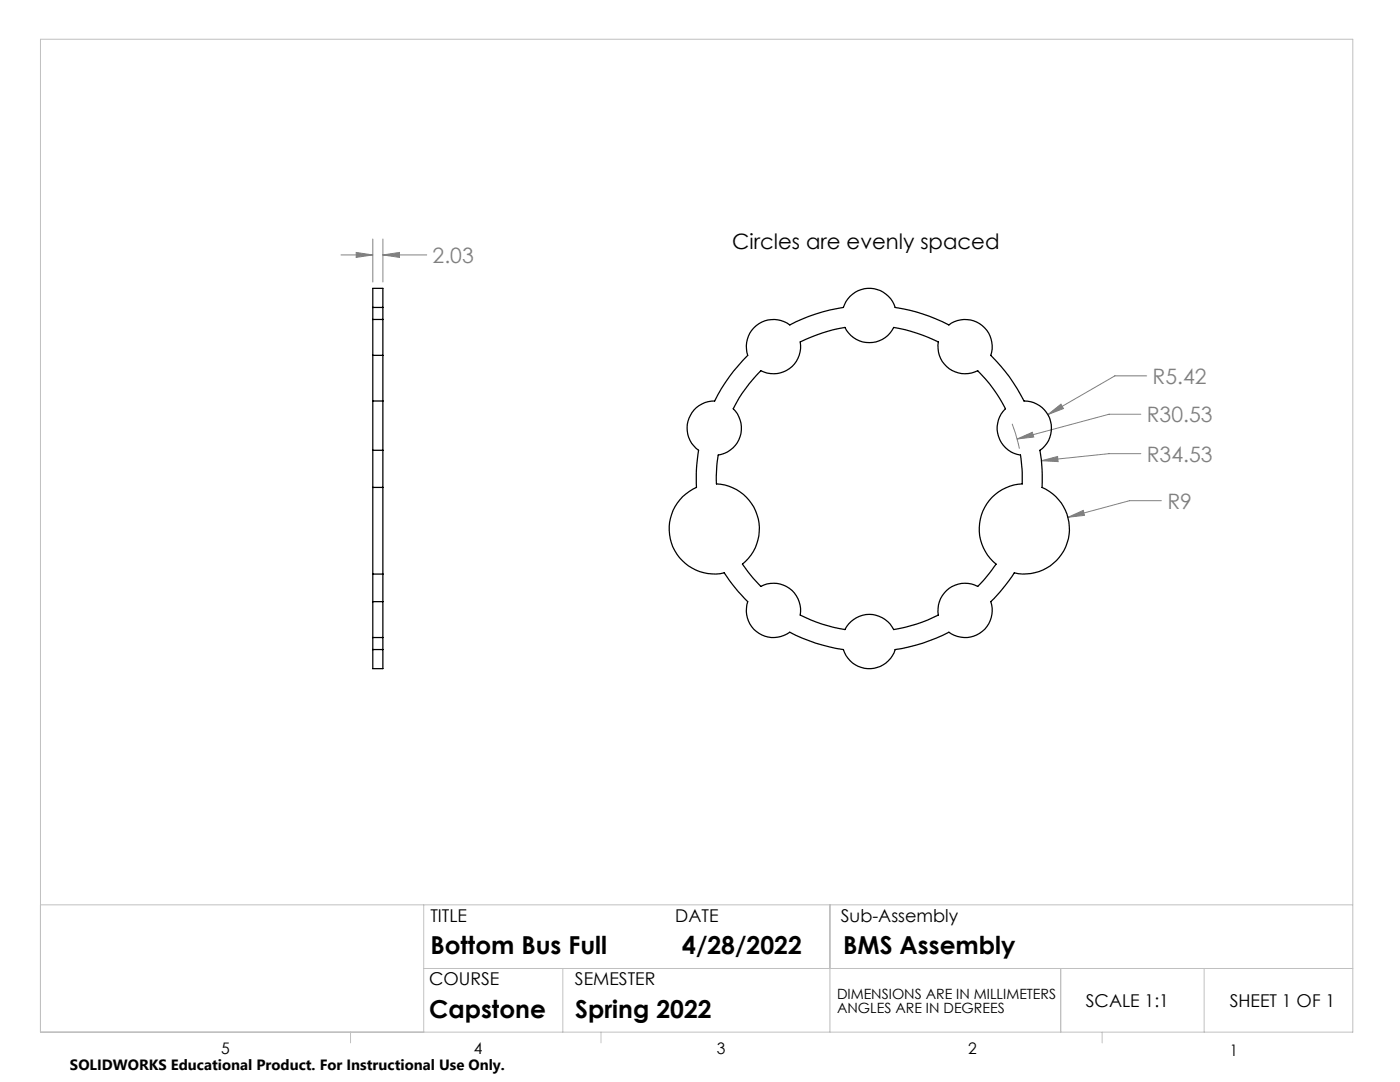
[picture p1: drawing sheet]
<svg xmlns="http://www.w3.org/2000/svg" width="279mm" height="216mm" viewBox="0 0 279 216" stroke-linecap="round" stroke-linejoin="round" font-family="sans-serif">
<g fill="none" stroke="#808080" stroke-width=".2">
<path d="M68.1 50.9h6.3M71.1 50.4l3.3 .5-3.3 .5zM74.4 47.7v8.6M76.4 50.9l3.3-.5v1zM76.4 47.7v8.6M76.4 50.9h8.8M228.8 75h-6.3l-13.4 7.7M202 84.6l1.4 4.9M203 87.6l3-1.3 .3 .9zM207.8 91.9l3.3-.8 .1 1zM209.1 82.7l2.6-2.1 .5 .9zM227.7 82.7h-6.4l-18.3 4.9"/>
<path d="M227.7 90.5h-6.4l-13.5 1.4M231.8 99.9h-6.4l-12.3 3.3M213.1 103.2l3.1-1.4 .2 1z"/>
</g>
<path d="M8.1 7.8h261.9v198.2h-261.9zM8.1 180.6h261.9M84.6 180.6v25.4M84.6 193.3h185.4M112.3 193.3v12.7M165.6 180.6v25.4M211.7 193.3v12.7M240.3 193.3v12.7M70 206v2.1M119.9 206v2.1M220 206v2.1" fill="none" stroke="#c0c0c0" stroke-width=".2"/>
<path d="M203 87.6l3.3-.4-.3-.9zM207.8 91.9l3.4 .2-.1-1zM213.1 103.2l3.3-.4-.2-1zM209.1 82.7l3.1-1.2-.5-.9zM76.4 50.9l3.3-.5v1zM71.1 50.4l3.3 .5-3.3 .5z" fill="#808080"/>
<g fill="none" stroke="#000" stroke-width=".25">
<path d="M74.4 70.9v9.1M74.4 63.7v7.2M74.4 61.3v2.4M74.4 61.3v-3.8h2v3.8M74.4 63.7h2M74.4 70.9h2M74.4 61.3h2M76.4 70.9v9.1M76.4 63.7v7.2M76.4 61.3v2.4M150.4 65.4a5.5 5.5 0 0 1 7.2-.6 34 34 0 0 1 10.7-3.5 5.4 5.4 0 0 1 5.2-3.8 5.4 5.4 0 0 1 5.1 3.8 34.6 34.6 0 0 1 10.8 3.5 5.4 5.4 0 0 1 6.4 0 5.4 5.4 0 0 1 1.9 6.1 33.3 33.3 0 0 1 6.7 9.1 5.4 5.4 0 0 1 5.2 3.8 5.4 5.4 0 0 1-2.1 6.1 32.7 32.7 0 0 1 .5 7.4 9 9 0 0 1 5 11 9 9 0 0 1-10.6 6 34.3 34.3 0 0 1-4.7 5.8 5.4 5.4 0 0 1-1.9 6.1 5.4 5.4 0 0 1-6.4 0 33.3 33.3 0 0 1-10.8 3.4 5.4 5.4 0 0 1-5.1 3.8 5.4 5.4 0 0 1-5.2-3.8 32.8 32.8 0 0 1-10.7-3.4 5.4 5.4 0 0 1-6.4 0 5.4 5.4 0 0 1-2-6.1 34.3 34.3 0 0 1-4.7-5.8 9 9 0 0 1-10.5-6 9 9 0 0 1 5-11 32.7 32.7 0 0 1 .4-7.4 5.4 5.4 0 0 1-2-6.2 5.4 5.4 0 0 1 5.2-3.7 34.2 34.2 0 0 1 6.6-9.1 5.5 5.5 0 0 1 1.2-5.5zM151.8 74a5.4 5.4 0 0 0 5.8-.5 5.4 5.4 0 0 0 2.1-5.3 32.5 32.5 0 0 1 8.9-2.9 5.4 5.4 0 0 0 4.9 3.1 5.4 5.4 0 0 0 4.9-3.1 32.8 32.8 0 0 1 8.9 2.9 5.4 5.4 0 0 0 2.1 5.3 5.4 5.4 0 0 0 5.7 .5 29.4 29.4 0 0 1 5.6 7.6 5.4 5.4 0 0 0-1.4 5.5 5.4 5.4 0 0 0 4.4 3.7l.3 2.9v2.9a9 9 0 0 0-8.1 6.2 9 9 0 0 0 2.9 9.8l-2.2 2.8-1.5 1.6a5.4 5.4 0 0 0-5.7 .4 5.4 5.4 0 0 0-2.1 5.3 29.9 29.9 0 0 1-8.9 2.9 5.4 5.4 0 0 0-4.9-3 5.4 5.4 0 0 0-4.9 3 29.6 29.6 0 0 1-8.9-2.9 5.4 5.4 0 0 0-2.1-5.3 5.4 5.4 0 0 0-5.8-.4l-1.4-1.6-2.2-2.8a9 9 0 0 0 2.9-9.8 9 9 0 0 0-8.1-6.2l.1-3.6 .2-2.2a5.4 5.4 0 0 0 4.4-3.7 5.4 5.4 0 0 0-1.4-5.5 30.4 30.4 0 0 1 5.5-7.6z"/>
<path d="M74.4 97.3v17.2M74.4 80v9.9M74.4 89.9v7.4M74.4 80h2M74.4 97.3h2M74.4 89.9h2M76.4 97.3v17.2M76.4 80v9.9M76.4 89.9v7.4M74.4 114.5v5.6M74.4 114.5h2M76.4 114.5v5.6"/>
<path d="M74.4 120.1v7.1M74.4 127.2v2.4M74.4 129.6v3.8h2v-3.8M74.4 127.2h2M74.4 120.1h2M74.4 129.6h2M76.4 120.1v7.1M76.4 127.2v2.4"/>
</g>
<g font-size="4.9">
<text x="85.9" y="190.4">Bottom Bus Full</text>
<text x="136.1" y="190.4">4/28/2022</text>
<text x="168.3" y="190.4">BMS Assembly</text>
<text x="85.6" y="203.1">Capstone</text>
<text x="114.8" y="203.1">Spring 2022</text>
</g>
<g font-size="4.2" fill="#808080">
<text x="86.3" y="52.5">2.03</text>
<text x="230" y="76.6">R5.42</text>
<text x="228.9" y="84.3">R30.53</text>
<text x="228.9" y="92.1">R34.53</text>
<text x="233" y="101.5">R9</text>
</g>
<text font-size="4.2" x="146.1" y="49.6">Circles are evenly spaced</text>
<g font-size="3.5">
<text x="85.9" y="183.9">TITLE</text>
<text x="134.8" y="183.9">DATE</text>
<text x="167.8" y="183.9">Sub-Assembly</text>
<text x="85.6" y="196.5">COURSE</text>
<text x="114.7" y="196.5">SEMESTER</text>
<text x="216.7" y="200.9">SCALE 1:1</text>
<text x="245.4" y="200.9">SHEET 1 OF 1</text>
</g>
<g font-size="3.2">
<text x="44.2" y="210.4">5</text>
<text x="94.6" y="210.3">4</text>
<text x="143.1" y="210.4">3</text>
<text x="193.2" y="210.3">2</text>
<text x="245.4" y="210.6">1</text>
</g>
<text font-size="3" x="14" y="213.5">SOLIDWORKS Educational Product. For Instructional Use Only.</text>
<g font-size="2.8">
<text x="167" y="199.3">DIMENSIONS ARE IN MILLIMETERS</text>
<text x="167" y="202.1">ANGLES ARE IN DEGREES</text>
</g>
</svg>
